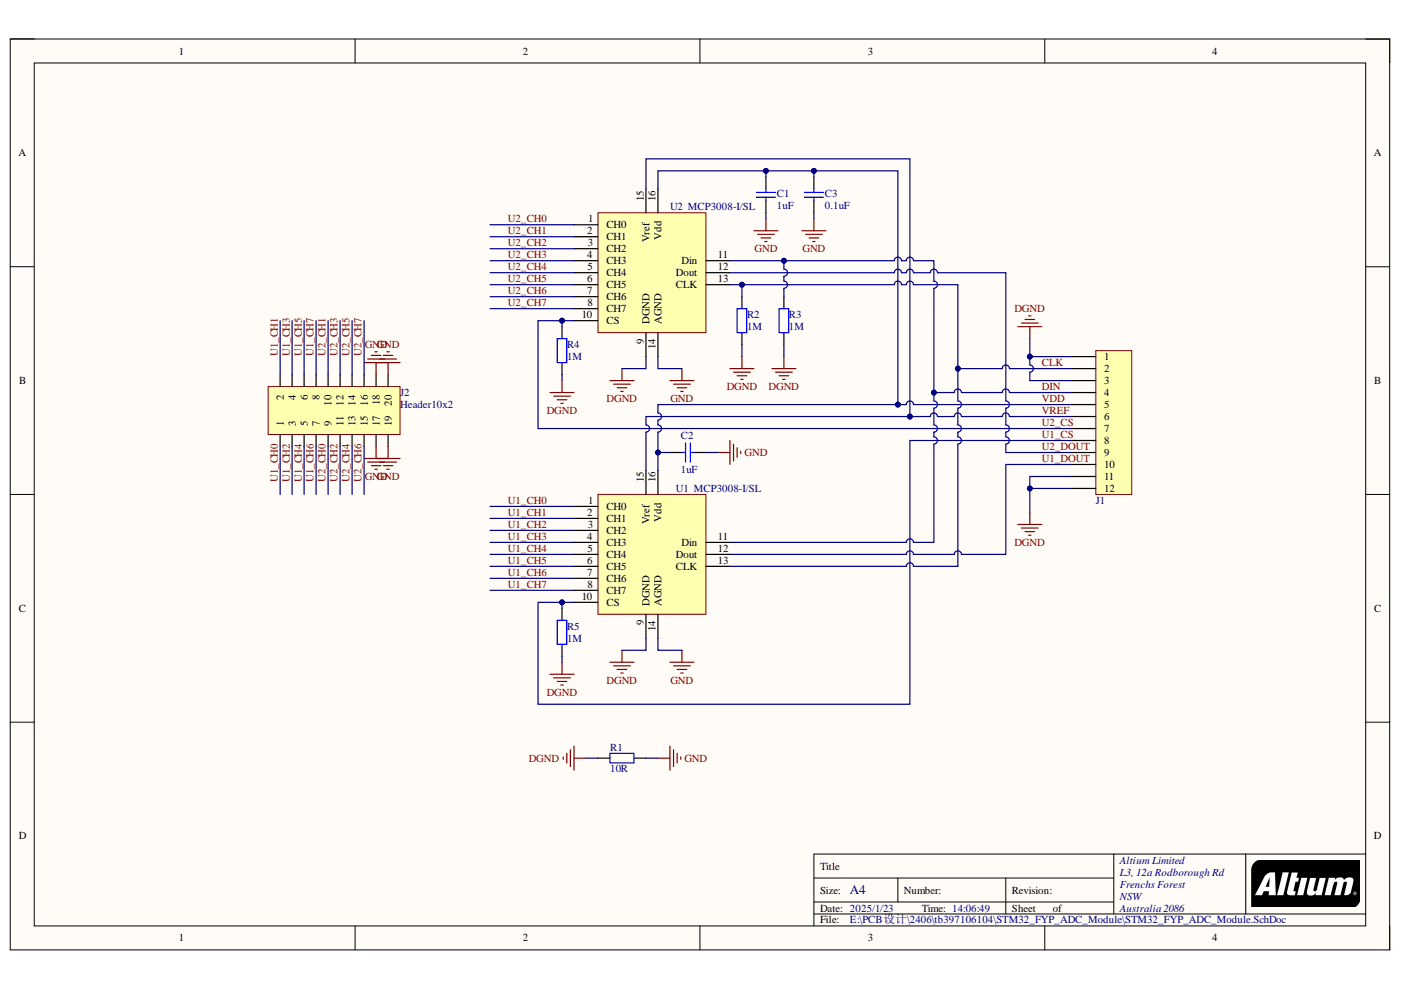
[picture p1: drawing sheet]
# Altium project STM32_FYP_ADC_Module.PrjPcb
1 sheet, 12 parts. Net scope: global (net labels, ports and power ports of the same name join across sheets).
Board file: STM32_FYP_ADC_Module.PcbDoc

## Sheet STM32_FYP_ADC_Module.SchDoc
size A4; Organization: Altium Limited; Address1: L3, 12a Rodborough Rd; Address2: Frenchs Forest; Address3: NSW; Address4: Australia 2086

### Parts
C1  1uF  [0805C_M]
C2  1uF  [0805C_M]
C3  0.1uF  [0805C_M]
J1  Header12  [12P-2.54-H]  (value not drawn)
J2  Header10x2  [10PX2-2.54 - H]
R1  10R  [0805R_M]
R2  1M  [0805R_M]
R3  1M  [0805R_M]
R4  1M  [0805R_M]
R5  1M  [0805R_M]
U1  MCP3008-I/SL  [SOIC-16_150mil]
U2  MCP3008-I/SL  [SOIC-16_150mil]

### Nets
DGND: J1.1 J1.3 J1.11 J1.12 R1.1 R2.2 R3.2 R4.2 R5.2 U1.9(DGND) U2.9(DGND)
GND: C1.1 C2.1 C3.2 J2.17 J2.18 J2.19 J2.20 R1.2 U1.14(AGND) U2.14(AGND)
CLK: J1.2 R2.1 U1.13(CLK) U2.13(CLK)
DIN: J1.4 R3.1 U1.11(Din) U2.11(Din)
U1_CH0: J2.1 U1.1(CH0)
U1_CH1: J2.2 U1.2(CH1)
U1_CH2: J2.3 U1.3(CH2)
U1_CH3: J2.4 U1.4(CH3)
U1_CH4: J2.5 U1.5(CH4)
U1_CH5: J2.6 U1.6(CH5)
U1_CH6: J2.7 U1.7(CH6)
U1_CH7: J2.8 U1.8(CH7)
U1_CS: J1.8 R5.1 U1.10(CS)
U1_DOUT: J1.10 U1.12(Dout)
U2_CH0: J2.9 U2.1(CH0)
U2_CH1: J2.10 U2.2(CH1)
U2_CH2: J2.11 U2.3(CH2)
U2_CH3: J2.12 U2.4(CH3)
U2_CH4: J2.13 U2.5(CH4)
U2_CH5: J2.14 U2.6(CH5)
U2_CH6: J2.15 U2.7(CH6)
U2_CH7: J2.16 U2.8(CH7)
U2_CS: J1.7 R4.1 U2.10(CS)
U2_DOUT: J1.9 U2.12(Dout)
VDD: C1.2 C2.2 C3.1 J1.5 U1.16(Vdd) U2.16(Vdd)
VREF: J1.6 U1.15(Vref) U2.15(Vref)
